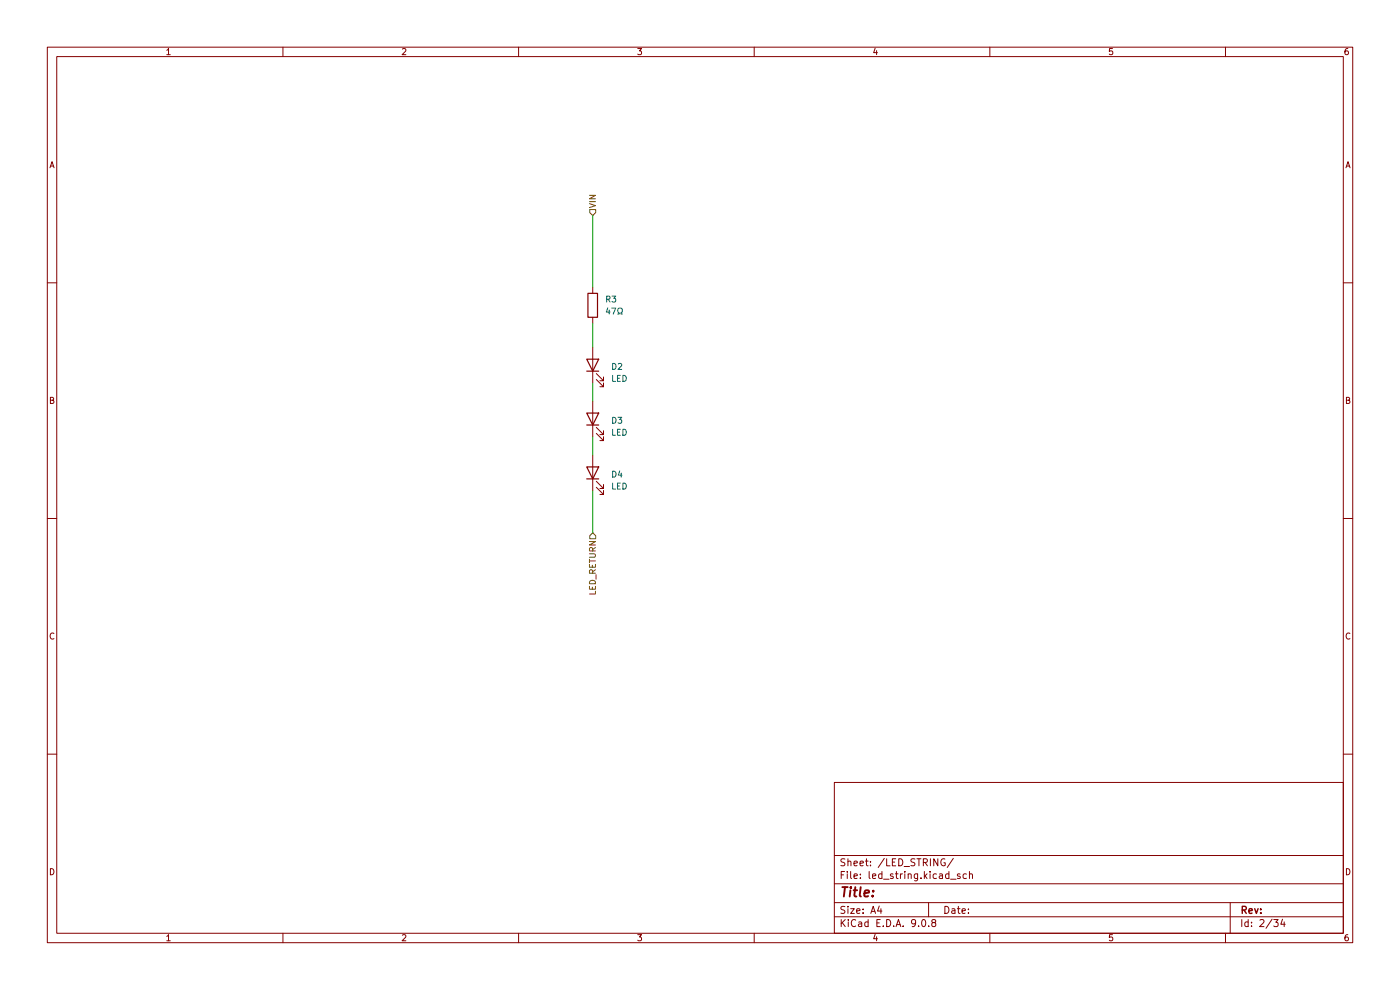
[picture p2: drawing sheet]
(kicad_sch
 (version 20250114)
 (generator "eeschema")
 (generator_version "9.0")
 (paper "A4")
 (lib_symbols
  (symbol "Device:LED"
   (pin_numbers (hide yes))
   (pin_names
    (offset 1.016) (hide yes)) (exclude_from_sim no) (in_bom yes) (on_board yes)
   (property "Reference" "D" (at 0 2.54 0) (effects (font (size 1.27 1.27))))
   (property "Value" "LED" (at 0 -2.54 0) (effects (font (size 1.27 1.27))))
   (property "Footprint" "" (at 0 0 0) (effects (font (size 1.27 1.27)) (hide yes)))
   (property "Datasheet" "~" (at 0 0 0) (effects (font (size 1.27 1.27)) (hide yes)))
   (property "Description" "Light emitting diode" (at 0 0 0) (effects (font (size 1.27 1.27)) (hide yes)))
   (property "Sim.Pins" "1=K 2=A" (at 0 0 0) (effects (font (size 1.27 1.27)) (hide yes)))
   (symbol "LED_0_1"
    (polyline (pts (xy -3.048 -0.762) (xy -4.572 -2.286) (xy -3.81 -2.286) (xy -4.572 -2.286) (xy -4.572 -1.524)) (stroke (width 0) (type default)) (fill (type none)))
    (polyline (pts (xy -1.778 -0.762) (xy -3.302 -2.286) (xy -2.54 -2.286) (xy -3.302 -2.286) (xy -3.302 -1.524)) (stroke (width 0) (type default)) (fill (type none)))
    (polyline (pts (xy -1.27 0) (xy 1.27 0)) (stroke (width 0) (type default)) (fill (type none)))
    (polyline (pts (xy -1.27 -1.27) (xy -1.27 1.27)) (stroke (width 0.254) (type default)) (fill (type none)))
    (polyline (pts (xy 1.27 -1.27) (xy 1.27 1.27) (xy -1.27 0) (xy 1.27 -1.27)) (stroke (width 0.254) (type default)) (fill (type none))))
   (symbol "LED_1_1"
    (pin passive line (at -3.81 0 0) (length 2.54) (name "K" (effects (font (size 1.27 1.27)))) (number "1" (effects (font (size 1.27 1.27)))))
    (pin passive line (at 3.81 0 180) (length 2.54) (name "A" (effects (font (size 1.27 1.27)))) (number "2" (effects (font (size 1.27 1.27))))))
   (embedded_fonts no))
  (symbol "Device:R"
   (pin_numbers (hide yes))
   (pin_names
    (offset 0)) (exclude_from_sim no) (in_bom yes) (on_board yes)
   (property "Reference" "R" (at 2.032 0 90) (effects (font (size 1.27 1.27))))
   (property "Value" "R" (at 0 0 90) (effects (font (size 1.27 1.27))))
   (property "Footprint" "" (at -1.778 0 90) (effects (font (size 1.27 1.27)) (hide yes)))
   (property "Datasheet" "~" (at 0 0 0) (effects (font (size 1.27 1.27)) (hide yes)))
   (property "Description" "Resistor" (at 0 0 0) (effects (font (size 1.27 1.27)) (hide yes)))
   (symbol "R_0_1"
    (rectangle (start -1.016 -2.54) (end 1.016 2.54) (stroke (width 0.254) (type default)) (fill (type none))))
   (symbol "R_1_1"
    (pin passive line (at 0 3.81 270) (length 1.27) (name "~" (effects (font (size 1.27 1.27)))) (number "1" (effects (font (size 1.27 1.27)))))
    (pin passive line (at 0 -3.81 90) (length 1.27) (name "~" (effects (font (size 1.27 1.27)))) (number "2" (effects (font (size 1.27 1.27))))))
   (embedded_fonts no)))
 (wire
  (pts (xy 125.73 104.14) (xy 125.73 113.03))
  (stroke (width 0) (type default)))
 (wire
  (pts (xy 125.73 68.58) (xy 125.73 73.66))
  (stroke (width 0) (type default)))
 (wire
  (pts (xy 125.73 45.72) (xy 125.73 60.96))
  (stroke (width 0) (type default)))
 (wire
  (pts (xy 125.73 92.71) (xy 125.73 96.52))
  (stroke (width 0) (type default)))
 (wire
  (pts (xy 125.73 81.28) (xy 125.73 85.09))
  (stroke (width 0) (type default)))
 (hierarchical_label "VIN"
  (shape input)
  (at 125.73 45.72 90)
  (effects (font (size 1.27 1.27)) (justify left)))
 (hierarchical_label "LED_RETURN"
  (shape input)
  (at 125.73 113.03 270)
  (effects (font (size 1.27 1.27)) (justify right)))
 (symbol
  (lib_id "Device:LED")
  (at 125.73 88.9 90)
  (unit 1)
  (exclude_from_sim no)
  (in_bom yes)
  (on_board yes)
  (dnp no)
  (fields_autoplaced yes)
  (property "Reference" "D3" (at 129.54 89.2174 90) (effects (font (size 1.27 1.27)) (justify right)))
  (property "Value" "LED" (at 129.54 91.7574 90) (effects (font (size 1.27 1.27)) (justify right)))
  (property "Footprint" "LED_SMD:LED_PLCC_2835_Handsoldering" (at 125.73 88.9 0) (effects (font (size 1.27 1.27)) (hide yes)))
  (property "Datasheet" "~" (at 125.73 88.9 0) (effects (font (size 1.27 1.27)) (hide yes)))
  (property "Description" "Light emitting diode" (at 125.73 88.9 0) (effects (font (size 1.27 1.27)) (hide yes)))
  (property "Sim.Pins" "1=K 2=A" (at 125.73 88.9 0) (effects (font (size 1.27 1.27)) (hide yes)))
  (pin "2")
  (pin "1")
  (instances (project "UV_curing_box" (path "" (reference "D30") (unit 1)) (path "" (reference "D3") (unit 1)) (path "" (reference "D96") (unit 1)) (path "" (reference "D54") (unit 1)) (path "" (reference "D21") (unit 1)) (path "" (reference "D87") (unit 1)) (path "" (reference "D18") (unit 1)) (path "" (reference "D81") (unit 1)) (path "" (reference "D75") (unit 1)) (path "" (reference "D39") (unit 1)) (path "" (reference "D72") (unit 1)) (path "" (reference "D63") (unit 1)) (path "" (reference "D66") (unit 1)) (path "" (reference "D99") (unit 1)) (path "" (reference "D57") (unit 1)) (path "" (reference "D6") (unit 1)) (path "" (reference "D12") (unit 1)) (path "" (reference "D42") (unit 1)) (path "" (reference "D24") (unit 1)) (path "" (reference "D27") (unit 1)) (path "" (reference "D90") (unit 1)) (path "" (reference "D33") (unit 1)) (path "" (reference "D45") (unit 1)) (path "" (reference "D60") (unit 1)) (path "" (reference "D51") (unit 1)) (path "" (reference "D36") (unit 1)) (path "" (reference "D93") (unit 1)) (path "" (reference "D9") (unit 1)) (path "" (reference "D78") (unit 1)) (path "" (reference "D15") (unit 1)) (path "" (reference "D48") (unit 1)) (path "" (reference "D69") (unit 1)) (path "" (reference "D84") (unit 1)))))
 (symbol
  (lib_id "Device:LED")
  (at 125.73 77.47 90)
  (unit 1)
  (exclude_from_sim no)
  (in_bom yes)
  (on_board yes)
  (dnp no)
  (fields_autoplaced yes)
  (property "Reference" "D2" (at 129.54 77.7874 90) (effects (font (size 1.27 1.27)) (justify right)))
  (property "Value" "LED" (at 129.54 80.3274 90) (effects (font (size 1.27 1.27)) (justify right)))
  (property "Footprint" "LED_SMD:LED_PLCC_2835_Handsoldering" (at 125.73 77.47 0) (effects (font (size 1.27 1.27)) (hide yes)))
  (property "Datasheet" "~" (at 125.73 77.47 0) (effects (font (size 1.27 1.27)) (hide yes)))
  (property "Description" "Light emitting diode" (at 125.73 77.47 0) (effects (font (size 1.27 1.27)) (hide yes)))
  (property "Sim.Pins" "1=K 2=A" (at 125.73 77.47 0) (effects (font (size 1.27 1.27)) (hide yes)))
  (pin "2")
  (pin "1")
  (instances (project "UV_curing_box" (path "" (reference "D29") (unit 1)) (path "" (reference "D2") (unit 1)) (path "" (reference "D95") (unit 1)) (path "" (reference "D53") (unit 1)) (path "" (reference "D20") (unit 1)) (path "" (reference "D86") (unit 1)) (path "" (reference "D17") (unit 1)) (path "" (reference "D80") (unit 1)) (path "" (reference "D74") (unit 1)) (path "" (reference "D38") (unit 1)) (path "" (reference "D71") (unit 1)) (path "" (reference "D62") (unit 1)) (path "" (reference "D65") (unit 1)) (path "" (reference "D98") (unit 1)) (path "" (reference "D56") (unit 1)) (path "" (reference "D5") (unit 1)) (path "" (reference "D11") (unit 1)) (path "" (reference "D41") (unit 1)) (path "" (reference "D23") (unit 1)) (path "" (reference "D26") (unit 1)) (path "" (reference "D89") (unit 1)) (path "" (reference "D32") (unit 1)) (path "" (reference "D44") (unit 1)) (path "" (reference "D59") (unit 1)) (path "" (reference "D50") (unit 1)) (path "" (reference "D35") (unit 1)) (path "" (reference "D92") (unit 1)) (path "" (reference "D8") (unit 1)) (path "" (reference "D77") (unit 1)) (path "" (reference "D14") (unit 1)) (path "" (reference "D47") (unit 1)) (path "" (reference "D68") (unit 1)) (path "" (reference "D83") (unit 1)))))
 (symbol
  (lib_id "Device:LED")
  (at 125.73 100.33 90)
  (unit 1)
  (exclude_from_sim no)
  (in_bom yes)
  (on_board yes)
  (dnp no)
  (fields_autoplaced yes)
  (property "Reference" "D4" (at 129.54 100.6474 90) (effects (font (size 1.27 1.27)) (justify right)))
  (property "Value" "LED" (at 129.54 103.1874 90) (effects (font (size 1.27 1.27)) (justify right)))
  (property "Footprint" "LED_SMD:LED_PLCC_2835_Handsoldering" (at 125.73 100.33 0) (effects (font (size 1.27 1.27)) (hide yes)))
  (property "Datasheet" "~" (at 125.73 100.33 0) (effects (font (size 1.27 1.27)) (hide yes)))
  (property "Description" "Light emitting diode" (at 125.73 100.33 0) (effects (font (size 1.27 1.27)) (hide yes)))
  (property "Sim.Pins" "1=K 2=A" (at 125.73 100.33 0) (effects (font (size 1.27 1.27)) (hide yes)))
  (pin "2")
  (pin "1")
  (instances (project "UV_curing_box" (path "" (reference "D31") (unit 1)) (path "" (reference "D4") (unit 1)) (path "" (reference "D97") (unit 1)) (path "" (reference "D55") (unit 1)) (path "" (reference "D22") (unit 1)) (path "" (reference "D88") (unit 1)) (path "" (reference "D19") (unit 1)) (path "" (reference "D82") (unit 1)) (path "" (reference "D76") (unit 1)) (path "" (reference "D40") (unit 1)) (path "" (reference "D73") (unit 1)) (path "" (reference "D64") (unit 1)) (path "" (reference "D67") (unit 1)) (path "" (reference "D100") (unit 1)) (path "" (reference "D58") (unit 1)) (path "" (reference "D7") (unit 1)) (path "" (reference "D13") (unit 1)) (path "" (reference "D43") (unit 1)) (path "" (reference "D25") (unit 1)) (path "" (reference "D28") (unit 1)) (path "" (reference "D91") (unit 1)) (path "" (reference "D34") (unit 1)) (path "" (reference "D46") (unit 1)) (path "" (reference "D61") (unit 1)) (path "" (reference "D52") (unit 1)) (path "" (reference "D37") (unit 1)) (path "" (reference "D94") (unit 1)) (path "" (reference "D10") (unit 1)) (path "" (reference "D79") (unit 1)) (path "" (reference "D16") (unit 1)) (path "" (reference "D49") (unit 1)) (path "" (reference "D70") (unit 1)) (path "" (reference "D85") (unit 1)))))
 (symbol
  (lib_id "Device:R")
  (at 125.73 64.77 0)
  (unit 1)
  (exclude_from_sim no)
  (in_bom yes)
  (on_board yes)
  (dnp no)
  (fields_autoplaced yes)
  (property "Reference" "R3" (at 128.27 63.4999 0) (effects (font (size 1.27 1.27)) (justify left)))
  (property "Value" "47Ω" (at 128.27 66.0399 0) (effects (font (size 1.27 1.27)) (justify left)))
  (property "Footprint" "Resistor_SMD:R_1206_3216Metric_Pad1.30x1.75mm_HandSolder" (at 123.952 64.77 90) (effects (font (size 1.27 1.27)) (hide yes)))
  (property "Datasheet" "~" (at 125.73 64.77 0) (effects (font (size 1.27 1.27)) (hide yes)))
  (property "Description" "Resistor" (at 125.73 64.77 0) (effects (font (size 1.27 1.27)) (hide yes)))
  (pin "2")
  (pin "1")
  (instances (project "UV_curing_box" (path "" (reference "R12") (unit 1)) (path "" (reference "R3") (unit 1)) (path "" (reference "R34") (unit 1)) (path "" (reference "R20") (unit 1)) (path "" (reference "R9") (unit 1)) (path "" (reference "R31") (unit 1)) (path "" (reference "R8") (unit 1)) (path "" (reference "R29") (unit 1)) (path "" (reference "R27") (unit 1)) (path "" (reference "R15") (unit 1)) (path "" (reference "R26") (unit 1)) (path "" (reference "R23") (unit 1)) (path "" (reference "R24") (unit 1)) (path "" (reference "R35") (unit 1)) (path "" (reference "R21") (unit 1)) (path "" (reference "R4") (unit 1)) (path "" (reference "R6") (unit 1)) (path "" (reference "R16") (unit 1)) (path "" (reference "R10") (unit 1)) (path "" (reference "R11") (unit 1)) (path "" (reference "R32") (unit 1)) (path "" (reference "R13") (unit 1)) (path "" (reference "R17") (unit 1)) (path "" (reference "R22") (unit 1)) (path "" (reference "R19") (unit 1)) (path "" (reference "R14") (unit 1)) (path "" (reference "R33") (unit 1)) (path "" (reference "R5") (unit 1)) (path "" (reference "R28") (unit 1)) (path "" (reference "R7") (unit 1)) (path "" (reference "R18") (unit 1)) (path "" (reference "R25") (unit 1)) (path "" (reference "R30") (unit 1))))))
